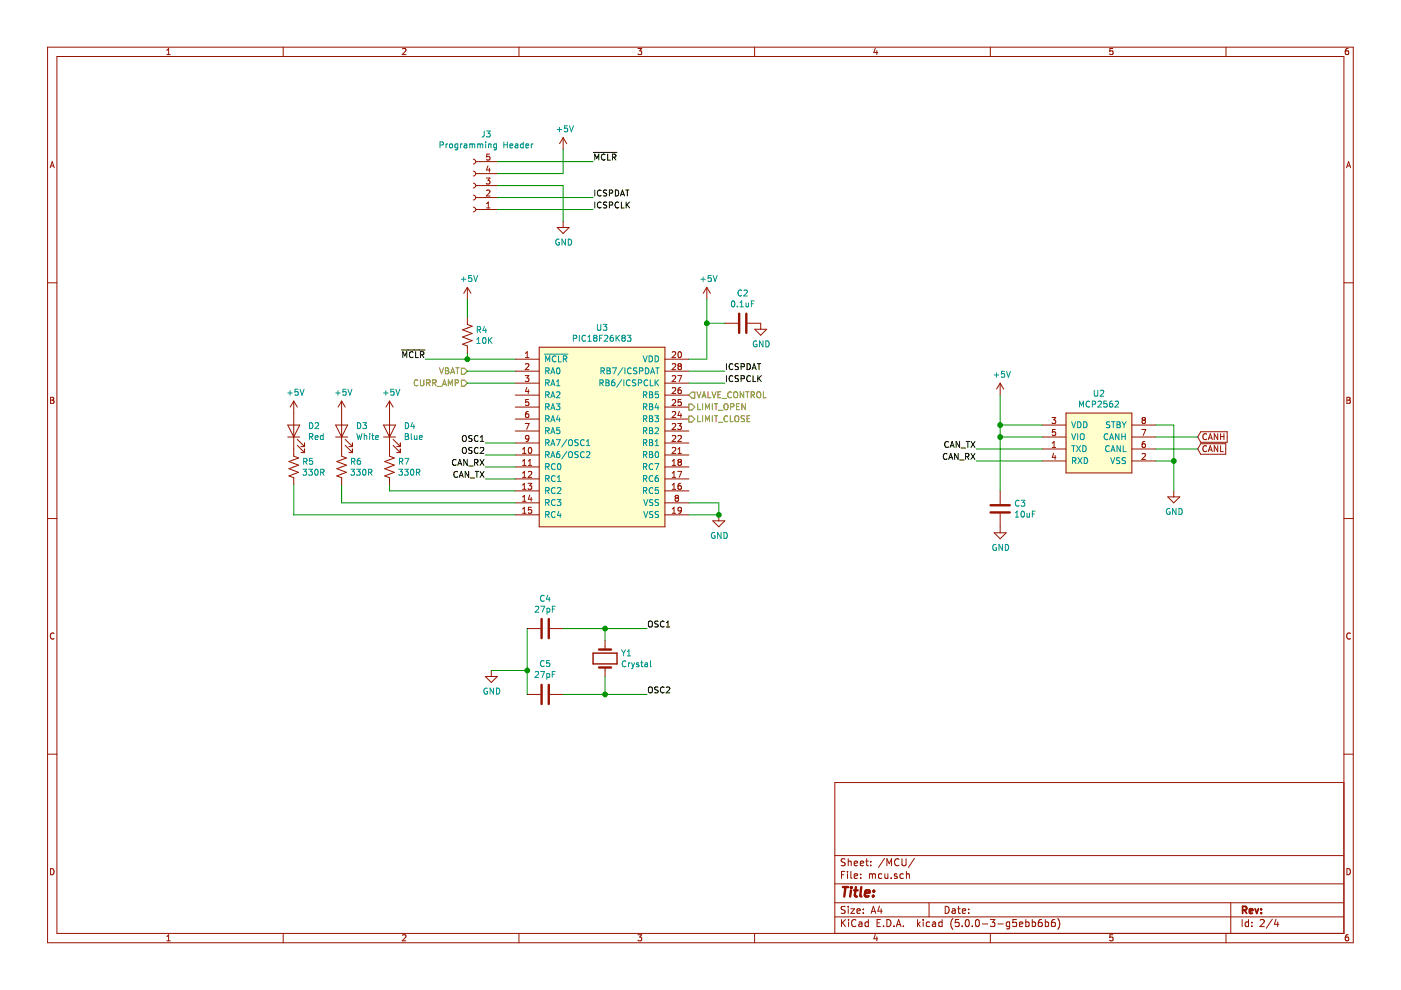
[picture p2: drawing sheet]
EESchema Schematic File Version 4
LIBS:vent-cache
EELAYER 26 0
EELAYER END
$Descr A4 11693 8268
encoding utf-8
Sheet 2 4
Title ""
Date ""
Rev ""
Comp ""
Comment1 ""
Comment2 ""
Comment3 ""
Comment4 ""
$EndDescr
$Comp
L Connector:Conn_01x05_Female J3
U 1 1
P 3950 1550
F 0 "J3" H 3842 1125 50  0000 C CNN
F 1 "Programming Header" H 3842 1216 50  0000 C CNN
F 2 "canhw_footprints:PinHeader_5x2.54_SMD_90deg_952-3198-1-ND" H 3950 1550 50  0001 C CNN
F 3 "~" H 3950 1550 50  0001 C CNN
	1    3950 1550
	-1   0    0    1   
$EndComp
$Comp
L canhw:PIC18F26K83 U3
U 1 1
P 5050 3650
F 0 "U3" H 5025 4565 50  0000 C CNN
F 1 "PIC18F26K83" H 5025 4474 50  0000 C CNN
F 2 "Package_SO:SOIC-28W_7.5x17.9mm_P1.27mm" H 5500 3650 50  0001 C CNN
F 3 "http://ww1.microchip.com/downloads/en/DeviceDoc/40001943A.pdf" H 5500 3650 50  0001 C CNN
	1    5050 3650
	1    0    0    -1  
$EndComp
$Comp
L Device:R_US R4
U 1 1
P 3900 2800
F 0 "R4" H 3968 2846 50  0000 L CNN
F 1 "10K" H 3968 2755 50  0000 L CNN
F 2 "Resistor_SMD:R_0805_2012Metric" V 3940 2790 50  0001 C CNN
F 3 "~" H 3900 2800 50  0001 C CNN
	1    3900 2800
	1    0    0    -1  
$EndComp
$Comp
L power:+5V #PWR0101
U 1 1
P 3900 2500
F 0 "#PWR0101" H 3900 2350 50  0001 C CNN
F 1 "+5V" H 3915 2673 50  0000 C CNN
F 2 "" H 3900 2500 50  0001 C CNN
F 3 "" H 3900 2500 50  0001 C CNN
	1    3900 2500
	1    0    0    -1  
$EndComp
$Comp
L Device:LED D4
U 1 1
P 3250 3600
F 0 "D4" V 3289 3483 50  0000 R CNN
F 1 "Blue" V 3198 3483 50  0000 R CNN
F 2 "LED_SMD:LED_1206_3216Metric_Pad1.42x1.75mm_HandSolder" H 3250 3600 50  0001 C CNN
F 3 "~" H 3250 3600 50  0001 C CNN
	1    3250 3600
	0    -1   -1   0   
$EndComp
$Comp
L Device:LED D3
U 1 1
P 2850 3600
F 0 "D3" V 2889 3483 50  0000 R CNN
F 1 "White" V 2798 3483 50  0000 R CNN
F 2 "LED_SMD:LED_1206_3216Metric_Pad1.42x1.75mm_HandSolder" H 2850 3600 50  0001 C CNN
F 3 "~" H 2850 3600 50  0001 C CNN
	1    2850 3600
	0    -1   -1   0   
$EndComp
$Comp
L Device:LED D2
U 1 1
P 2450 3600
F 0 "D2" V 2489 3483 50  0000 R CNN
F 1 "Red" V 2398 3483 50  0000 R CNN
F 2 "LED_SMD:LED_1206_3216Metric_Pad1.42x1.75mm_HandSolder" H 2450 3600 50  0001 C CNN
F 3 "~" H 2450 3600 50  0001 C CNN
	1    2450 3600
	0    -1   -1   0   
$EndComp
$Comp
L Device:R_US R5
U 1 1
P 2450 3900
F 0 "R5" H 2518 3946 50  0000 L CNN
F 1 "330R" H 2518 3855 50  0000 L CNN
F 2 "Resistor_SMD:R_0805_2012Metric" V 2490 3890 50  0001 C CNN
F 3 "~" H 2450 3900 50  0001 C CNN
	1    2450 3900
	1    0    0    -1  
$EndComp
$Comp
L Device:R_US R6
U 1 1
P 2850 3900
F 0 "R6" H 2918 3946 50  0000 L CNN
F 1 "330R" H 2918 3855 50  0000 L CNN
F 2 "Resistor_SMD:R_0805_2012Metric" V 2890 3890 50  0001 C CNN
F 3 "~" H 2850 3900 50  0001 C CNN
	1    2850 3900
	1    0    0    -1  
$EndComp
$Comp
L Device:R_US R7
U 1 1
P 3250 3900
F 0 "R7" H 3318 3946 50  0000 L CNN
F 1 "330R" H 3318 3855 50  0000 L CNN
F 2 "Resistor_SMD:R_0805_2012Metric" V 3290 3890 50  0001 C CNN
F 3 "~" H 3250 3900 50  0001 C CNN
	1    3250 3900
	1    0    0    -1  
$EndComp
$Comp
L power:+5V #PWR0102
U 1 1
P 3250 3450
F 0 "#PWR0102" H 3250 3300 50  0001 C CNN
F 1 "+5V" H 3265 3623 50  0000 C CNN
F 2 "" H 3250 3450 50  0001 C CNN
F 3 "" H 3250 3450 50  0001 C CNN
	1    3250 3450
	1    0    0    -1  
$EndComp
$Comp
L power:+5V #PWR0103
U 1 1
P 2850 3450
F 0 "#PWR0103" H 2850 3300 50  0001 C CNN
F 1 "+5V" H 2865 3623 50  0000 C CNN
F 2 "" H 2850 3450 50  0001 C CNN
F 3 "" H 2850 3450 50  0001 C CNN
	1    2850 3450
	1    0    0    -1  
$EndComp
$Comp
L power:+5V #PWR0104
U 1 1
P 2450 3450
F 0 "#PWR0104" H 2450 3300 50  0001 C CNN
F 1 "+5V" H 2465 3623 50  0000 C CNN
F 2 "" H 2450 3450 50  0001 C CNN
F 3 "" H 2450 3450 50  0001 C CNN
	1    2450 3450
	1    0    0    -1  
$EndComp
Text HLabel 3900 3100 0    50   Input ~ 0
VBAT
Text HLabel 3900 3200 0    50   Input ~ 0
CURR_AMP
Wire Wire Line
	3900 3100 4300 3100
Wire Wire Line
	3900 3200 4300 3200
Wire Wire Line
	3250 4050 3250 4100
Wire Wire Line
	3250 4100 4300 4100
Wire Wire Line
	2850 4050 2850 4200
Wire Wire Line
	2850 4200 4300 4200
Wire Wire Line
	4300 4300 2450 4300
Wire Wire Line
	2450 4300 2450 4050
Wire Wire Line
	4300 3000 3900 3000
Wire Wire Line
	3900 3000 3900 2950
Wire Wire Line
	3900 2650 3900 2500
Text Label 3550 3000 2    50   ~ 0
~MCLR
Wire Wire Line
	3550 3000 3900 3000
Connection ~ 3900 3000
Text Label 4050 3700 2    50   ~ 0
OSC1
Text Label 4050 3800 2    50   ~ 0
OSC2
Text Label 4050 3900 2    50   ~ 0
CAN_RX
Text Label 4050 4000 2    50   ~ 0
CAN_TX
Wire Wire Line
	4050 3700 4300 3700
Wire Wire Line
	4050 3800 4300 3800
Wire Wire Line
	4050 3900 4300 3900
Wire Wire Line
	4050 4000 4300 4000
$Comp
L power:+5V #PWR0105
U 1 1
P 4700 1250
F 0 "#PWR0105" H 4700 1100 50  0001 C CNN
F 1 "+5V" H 4715 1423 50  0000 C CNN
F 2 "" H 4700 1250 50  0001 C CNN
F 3 "" H 4700 1250 50  0001 C CNN
	1    4700 1250
	1    0    0    -1  
$EndComp
$Comp
L power:GND #PWR0106
U 1 1
P 4700 1850
F 0 "#PWR0106" H 4700 1600 50  0001 C CNN
F 1 "GND" H 4705 1677 50  0000 C CNN
F 2 "" H 4700 1850 50  0001 C CNN
F 3 "" H 4700 1850 50  0001 C CNN
	1    4700 1850
	1    0    0    -1  
$EndComp
Text Label 4950 1350 0    50   ~ 0
~MCLR
Text Label 4950 1650 0    50   ~ 0
ICSPDAT
Text Label 4950 1750 0    50   ~ 0
ICSPCLK
Wire Wire Line
	4150 1350 4950 1350
Wire Wire Line
	4150 1450 4700 1450
Wire Wire Line
	4700 1450 4700 1250
Wire Wire Line
	4150 1550 4700 1550
Wire Wire Line
	4700 1550 4700 1850
Wire Wire Line
	4950 1650 4150 1650
Wire Wire Line
	4150 1750 4950 1750
$Comp
L Device:C C2
U 1 1
P 6200 2700
F 0 "C2" V 5948 2700 50  0000 C CNN
F 1 "0.1uF" V 6039 2700 50  0000 C CNN
F 2 "Capacitor_SMD:C_0805_2012Metric" H 6238 2550 50  0001 C CNN
F 3 "~" H 6200 2700 50  0001 C CNN
	1    6200 2700
	0    1    1    0   
$EndComp
$Comp
L power:+5V #PWR0107
U 1 1
P 5900 2500
F 0 "#PWR0107" H 5900 2350 50  0001 C CNN
F 1 "+5V" H 5915 2673 50  0000 C CNN
F 2 "" H 5900 2500 50  0001 C CNN
F 3 "" H 5900 2500 50  0001 C CNN
	1    5900 2500
	1    0    0    -1  
$EndComp
$Comp
L power:GND #PWR0108
U 1 1
P 6350 2700
F 0 "#PWR0108" H 6350 2450 50  0001 C CNN
F 1 "GND" H 6355 2527 50  0000 C CNN
F 2 "" H 6350 2700 50  0001 C CNN
F 3 "" H 6350 2700 50  0001 C CNN
	1    6350 2700
	1    0    0    -1  
$EndComp
Wire Wire Line
	5750 3000 5900 3000
Wire Wire Line
	5900 3000 5900 2700
Wire Wire Line
	6050 2700 5900 2700
Connection ~ 5900 2700
Wire Wire Line
	5900 2700 5900 2500
Text Label 6050 3100 0    50   ~ 0
ICSPDAT
Text Label 6050 3200 0    50   ~ 0
ICSPCLK
Wire Wire Line
	6050 3100 5750 3100
Wire Wire Line
	5750 3200 6050 3200
$Comp
L power:GND #PWR0109
U 1 1
P 6000 4300
F 0 "#PWR0109" H 6000 4050 50  0001 C CNN
F 1 "GND" H 6005 4127 50  0000 C CNN
F 2 "" H 6000 4300 50  0001 C CNN
F 3 "" H 6000 4300 50  0001 C CNN
	1    6000 4300
	1    0    0    -1  
$EndComp
Wire Wire Line
	5750 4300 6000 4300
Wire Wire Line
	6000 4200 5750 4200
Wire Wire Line
	6000 4200 6000 4300
Connection ~ 6000 4300
Text HLabel 5750 3300 2    50   Input ~ 0
VALVE_CONTROL
$Comp
L canhw:MCP2562 U2
U 1 1
P 9200 3550
F 0 "U2" H 9175 3815 50  0000 C CNN
F 1 "MCP2562" H 9175 3724 50  0000 C CNN
F 2 "Package_SO:SOIC-8_3.9x4.9mm_P1.27mm" H 9200 3550 50  0001 C CNN
F 3 "http://hades.mech.northwestern.edu/images/5/5e/MCP2562.pdf" H 9200 3550 50  0001 C CNN
	1    9200 3550
	1    0    0    -1  
$EndComp
$Comp
L Device:C C3
U 1 1
P 8350 4250
F 0 "C3" H 8465 4296 50  0000 L CNN
F 1 "10uF" H 8465 4205 50  0000 L CNN
F 2 "Capacitor_SMD:C_0805_2012Metric_Pad1.15x1.40mm_HandSolder" H 8388 4100 50  0001 C CNN
F 3 "~" H 8350 4250 50  0001 C CNN
	1    8350 4250
	1    0    0    -1  
$EndComp
$Comp
L power:+5V #PWR0110
U 1 1
P 8350 3300
F 0 "#PWR0110" H 8350 3150 50  0001 C CNN
F 1 "+5V" H 8365 3473 50  0000 C CNN
F 2 "" H 8350 3300 50  0001 C CNN
F 3 "" H 8350 3300 50  0001 C CNN
	1    8350 3300
	1    0    0    -1  
$EndComp
$Comp
L power:GND #PWR0111
U 1 1
P 9800 4100
F 0 "#PWR0111" H 9800 3850 50  0001 C CNN
F 1 "GND" H 9805 3927 50  0000 C CNN
F 2 "" H 9800 4100 50  0001 C CNN
F 3 "" H 9800 4100 50  0001 C CNN
	1    9800 4100
	1    0    0    -1  
$EndComp
Text Label 8150 3750 2    50   ~ 0
CAN_TX
Text Label 8150 3850 2    50   ~ 0
CAN_RX
Wire Wire Line
	8700 3750 8150 3750
Wire Wire Line
	8700 3850 8150 3850
$Comp
L power:GND #PWR0112
U 1 1
P 8350 4400
F 0 "#PWR0112" H 8350 4150 50  0001 C CNN
F 1 "GND" H 8355 4227 50  0000 C CNN
F 2 "" H 8350 4400 50  0001 C CNN
F 3 "" H 8350 4400 50  0001 C CNN
	1    8350 4400
	1    0    0    -1  
$EndComp
Wire Wire Line
	8350 4100 8350 3650
Wire Wire Line
	8700 3550 8350 3550
Connection ~ 8350 3550
Wire Wire Line
	8350 3550 8350 3300
Wire Wire Line
	8700 3650 8350 3650
Connection ~ 8350 3650
Wire Wire Line
	8350 3650 8350 3550
Wire Wire Line
	9650 3850 9800 3850
Wire Wire Line
	9800 3850 9800 4100
Wire Wire Line
	9800 3850 9800 3550
Wire Wire Line
	9800 3550 9650 3550
Connection ~ 9800 3850
Text GLabel 10000 3650 2    50   Input ~ 0
CANH
Text GLabel 10000 3750 2    50   Input ~ 0
CANL
Wire Wire Line
	10000 3650 9650 3650
Wire Wire Line
	9650 3750 10000 3750
$Comp
L Device:C C5
U 1 1
P 4550 5800
F 0 "C5" V 4802 5800 50  0000 C CNN
F 1 "27pF" V 4711 5800 50  0000 C CNN
F 2 "Capacitor_SMD:C_0805_2012Metric" H 4588 5650 50  0001 C CNN
F 3 "~" H 4550 5800 50  0001 C CNN
	1    4550 5800
	0    -1   -1   0   
$EndComp
$Comp
L Device:C C4
U 1 1
P 4550 5250
F 0 "C4" V 4298 5250 50  0000 C CNN
F 1 "27pF" V 4389 5250 50  0000 C CNN
F 2 "Capacitor_SMD:C_0805_2012Metric" H 4588 5100 50  0001 C CNN
F 3 "~" H 4550 5250 50  0001 C CNN
	1    4550 5250
	0    1    1    0   
$EndComp
$Comp
L Device:Crystal Y1
U 1 1
P 5050 5500
F 0 "Y1" V 5004 5631 50  0000 L CNN
F 1 "Crystal" V 5095 5631 50  0000 L CNN
F 2 "Crystal:Crystal_HC49-4H_Vertical" H 5050 5500 50  0001 C CNN
F 3 "~" H 5050 5500 50  0001 C CNN
	1    5050 5500
	0    1    1    0   
$EndComp
$Comp
L power:GND #PWR0113
U 1 1
P 4100 5600
F 0 "#PWR0113" H 4100 5350 50  0001 C CNN
F 1 "GND" H 4105 5427 50  0000 C CNN
F 2 "" H 4100 5600 50  0001 C CNN
F 3 "" H 4100 5600 50  0001 C CNN
	1    4100 5600
	1    0    0    -1  
$EndComp
Wire Wire Line
	4400 5800 4400 5600
Wire Wire Line
	4400 5600 4100 5600
Connection ~ 4400 5600
Wire Wire Line
	4400 5600 4400 5250
Wire Wire Line
	4700 5250 5050 5250
Wire Wire Line
	5050 5250 5050 5350
Wire Wire Line
	4700 5800 5050 5800
Wire Wire Line
	5050 5800 5050 5650
Text Label 5400 5250 0    50   ~ 0
OSC1
Text Label 5400 5800 0    50   ~ 0
OSC2
Wire Wire Line
	5400 5250 5050 5250
Connection ~ 5050 5250
Wire Wire Line
	5400 5800 5050 5800
Connection ~ 5050 5800
Text HLabel 5750 3400 2    50   Output ~ 0
LIMIT_OPEN
Text HLabel 5750 3500 2    50   Output ~ 0
LIMIT_CLOSE
$EndSCHEMATC
